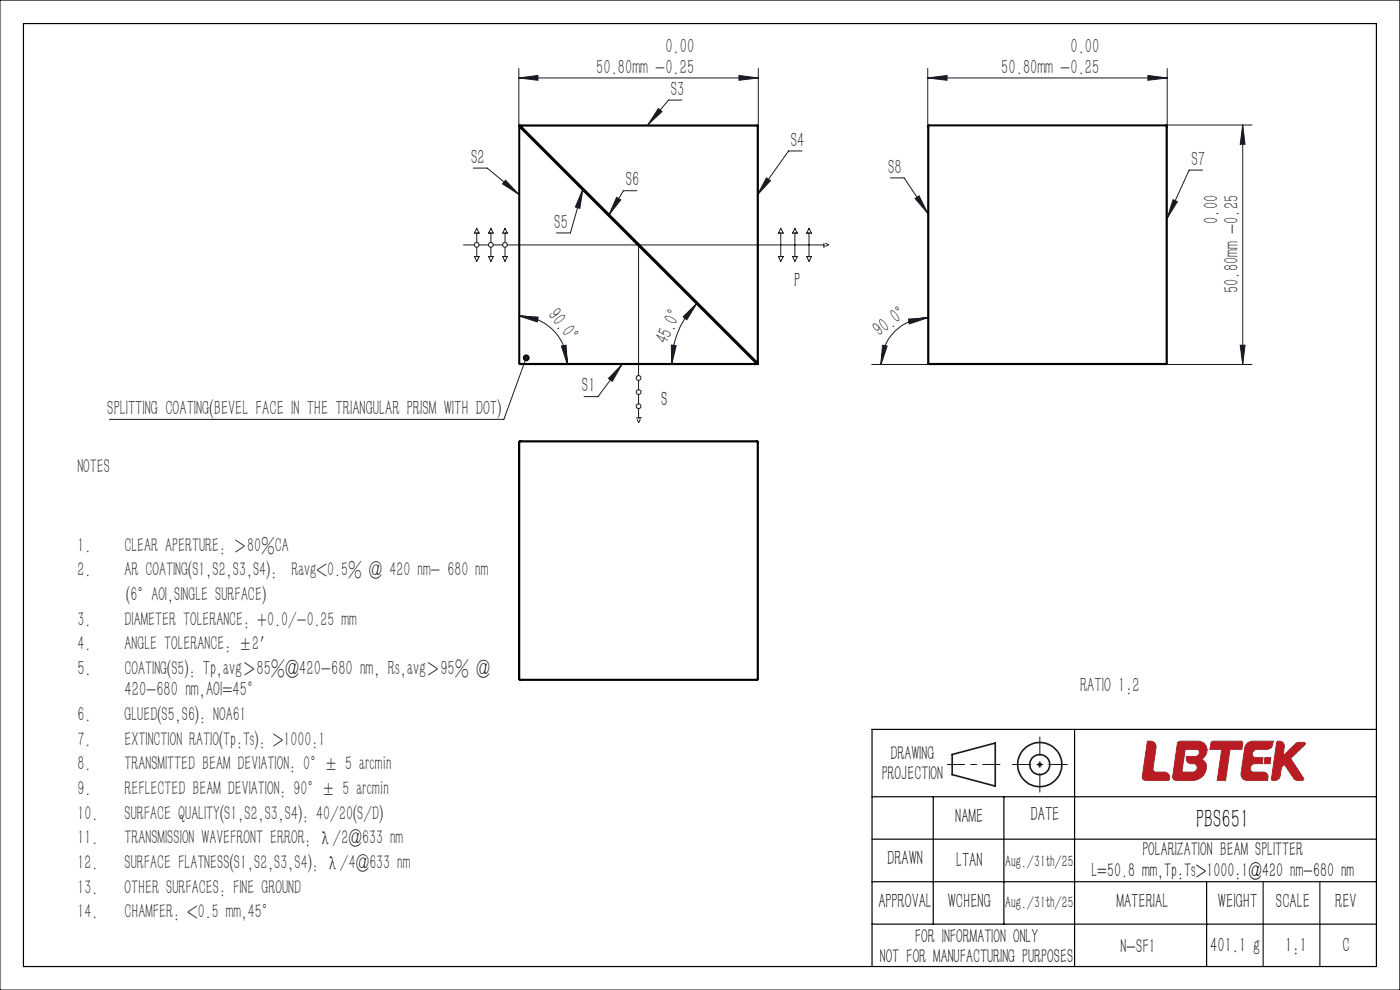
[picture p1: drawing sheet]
<svg xmlns="http://www.w3.org/2000/svg" width="297mm" height="210mm" viewBox="0 0 297 210" stroke-linecap="round" stroke-linejoin="round" font-family="sans-serif">
<path d="M220.1 162.2h1M220.2 161.8l.7 .8M220.6 161.7v1M220.9 161.8l-.7 .8" fill="none" stroke="#191924" stroke-width=".21"/>
<g fill="none" stroke="#191924" stroke-width=".35">
<path d="M202 160l9.1-2.4v9.1l-9.1-2.4z"/>
<circle cx="220.6" cy="162.2" r="4.7"/>
<circle cx="220.6" cy="162.2" r="2.13"/>
</g>
<path d="M243.4 157.2l.8 .1a1.16 1.16 0 0 1 1.1 1.3l-.7 4.5a.6 .6 0 0 0 .6 .7h1.8a1.04 1.04 0 0 1 1.1 .5 1.04 1.04 0 0 1-.2 1.2l-4.9 .1-.5-.2-.1-.3zM249.8 157.5l.6-.3h3.8a2.01 2.01 0 0 1 1.9 1.7 2.01 2.01 0 0 1-1.2 2.2 1.78 1.78 0 0 1 .9 2.5 2.97 2.97 0 0 1-2.8 2h-3.5a.79 .79 0 0 1-.7-.9zM254.5 159.7h.1M254.5 159.7a.61 .61 0 0 0-.7-.8h-2.4l-.7 4.9h2.3a1.05 1.05 0 0 0 1-.9M254.5 159.7a.99 .99 0 0 1-1 .8h-1.8a1.15 1.15 0 0 0 .4 1.3l1.1 .2a.85 .85 0 0 1 .8 .9M256 159.1h.1M257 157.4l.3-.2h6.1l.2 .3-.1 1.4h-2.6l-.9 6.7h-1.8l1-6.7h-2.5zM264.5 157.7l.7-.4 .5-.1h4.4l-.1 .7a1.16 1.16 0 0 1-1.2 1h-2.1a.93 .93 0 0 0-1 .8 .93 .93 0 0 0 .7 1.1h1.5l-.1 1.2h-1.5a.91 .91 0 0 0-1 .8 .91 .91 0 0 0 .7 1h2a.98 .98 0 0 1 1 1.1l-.1 .7h-4.3a1.29 1.29 0 0 1-1.3-1.5l.8-5.4zM271 157.3a1.08 1.08 0 0 1 1.5 1.1l-.3 1.9 2.8-2.7 .3-.1h1.5v.5l-3 2.9 2.8 4.4-.3 .3h-1l-.7-.3-2.1-3.2-.6 .7-.3 1.8a1.2 1.2 0 0 1-1.6 1l-.3-.3 1.1-7.8zM254 162.9h.1M265.2 163h.1M268.4 160.8h1.2l-.2 1.2h-1.2z" fill="none" stroke="#a72b30" stroke-width=".21"/>
<path d="M0 0h297v210h-297z" fill="none" stroke="#000" stroke-width=".21"/>
<path d="M5 5h287v200h-287zM228 154.7v50.3M292 154.7h-107v50.3M185 178h107M185 169h107M198 169v27M213 169v27M185 196h107M185 187h107M256 187v18" fill="none" stroke="#000" stroke-width=".25"/>
<path d="M201 162.2h11.1" fill="none" stroke="#191924" stroke-width=".21" stroke-dasharray="30.5 1.3 1.3 1.3" stroke-dashoffset="26.8"/>
<path d="M220.6 156.3v11.7M214.7 162.2h11.7" fill="none" stroke="#191924" stroke-width=".21" stroke-dasharray="30.5 1.3 1.3 1.3" stroke-dashoffset="26.5"/>
<path d="M268 187v18M280 187v18" fill="none" stroke="#191924" stroke-width=".25"/>
<path d="M243.4 157.2h.8l.5 .2 .6 .8-.7 4.9 .1 .4 .4 .3h2.1l.4 .2 .5 .7v.5l-.2 .3-4.9 .1-.6-.3-.1-.5zM251.4 158.9l-.7 4.9 2.7-.1 .5-.5v-.8l-.6-.4h-.7l-.5-.2-.4-.4v-.9l2.2-.1 .5-.5v-.6l-.4-.4zM250 157.4l.3-.2h4.1l.9 .4 .5 .6 .2 .6-.1 1-.4 .8-.6 .5 .4 .2 .6 .8v1.2l-.7 1.3-.9 .6-1.3 .4h-3.5l-.6-.4-.1-.5 1-6.9zM257 157.4l.3-.2h6l.3 .3-.1 1.4h-2.6l-.9 6.7h-1.8l1-6.7h-2.5zM264.5 157.8l.4-.4 .7-.2h4.5l-.2 .9-.5 .7-.4 .1h-2.4l-.7 .4-.2 .4v.5l.3 .4 1.9 .2-.1 1.2h-1.8l-.5 .3-.3 .6 .1 .5 .4 .4h2.5l.4 .2 .4 .6-.1 1h-4.3l-.7-.2-.4-.5-.2-.8 .8-5.5zM268.4 160.8h1.2l-.2 1.2h-1.2zM270.9 157.3l-1.1 8.1 .9 .1 .6-.3 .3-.5 .3-1.9 .6-.7 2.2 3.2 .6 .3 1.1-.1 .2-.4-2.8-4.2 3.1-3v-.3l-1.8-.1-2.9 2.8 .3-1.9-.1-.5-.6-.6z" fill-rule="evenodd" fill="#b81c22"/>
<g fill="none" stroke="#191924" stroke-width=".21">
<path d="M110.1 16.5l4-.5v1zM110.1 14.5v12.2M110.1 16.5h50.8M156.8 16l4.1 .5-4.1 .5zM160.9 14.5v12.2M98.3 52h2.3M100.6 54.4h1l-.5 1zM101.1 49.5v1.9M101.1 52.4v2M101.1 48.4l.5 1.1h-1zM101.6 52h2M103.6 54.4h1l-.5 1z"/>
<path d="M104.1 48.4l.5 1.1h-1zM104.1 49.5v1.9M104.1 52.4v2M104.6 52h2M106.6 54.4h1l-.5 1zM107.1 48.4l.5 1.1h-1zM107.1 49.5v1.9M107.1 52.4v2M107.6 52h67.2M135.5 52v27.7M165.1 54.4h1.1l-.6 1zM165.6 48.4l.6 1.1h-1.1z"/>
<path d="M165.6 49.5v4.9M168.1 54.4h1.1l-.6 1zM168.6 48.4l.6 1.1h-1.1zM168.6 49.5v4.9M171.1 54.4h1.1l-.6 1zM171.6 48.4l.6 1.1h-1.1zM171.6 49.5v4.9M110.1 67l4.1 .3-.2 1zM110.1 67a10.3 10.3 0 0 1 10.3 10.3M119.1 73.4l1-.2 .3 4.1zM142.4 73.2l1 .1-.9 4zM144.9 67.2l2.9-2.9-2.1 3.5z"/>
<path d="M147.8 64.3a18.5 18.5 0 0 0-5.3 13M135.5 80.7v2M135.5 83.7v2M135.5 86.7v1.9"/>
<circle cx="101.1" cy="51.9" r=".5"/>
<circle cx="104.1" cy="51.9" r=".51"/>
<circle cx="107.1" cy="51.9" r=".5"/>
<circle cx="135.5" cy="80.2" r=".51"/>
<circle cx="135.5" cy="86.2" r=".51"/>
<circle cx="135.5" cy="83.2" r=".5"/>
</g>
<g fill="none" stroke="#191924" stroke-width=".21" stroke-dasharray="1.3 .6">
<path d="M101.1 49.4h.5M101.1 54.4h.5M104.1 54.4h-.5M104.1 49.4h-.5M107.1 49.4h.5M107.1 54.4h.5M165.7 54.4h-.5M165.7 49.4h-.5M168.7 49.4h.5M168.7 54.4h.5M171.7 54.4h-.5M171.7 49.4h-.5"/>
<path d="M174.8 51.9v.5M135.5 88.6h.5M135.5 88.6h-.5M136 88.6h-.5"/>
</g>
<path d="M174.8 52.4v-1" fill="none" stroke="#191924" stroke-width=".21" stroke-dasharray="1.3 .6" stroke-dashoffset=".5"/>
<path d="M175.8 51.9l-1-.5M175.8 51.9l-1 .5M135.5 89.6l.5-1M135.5 89.6l-.5-1" fill="none" stroke="#191924" stroke-width=".21" stroke-dasharray="1.3 .6" stroke-dashoffset=".6"/>
<g fill="#191924">
<path d="M119.1 73.4l1-.2 .3 4.1zM110.1 67l4.1 .3-.2 1z"/>
<path d="M144.9 67.2l2.9-2.9-2.1 3.5zM142.4 73.2l1 .1-.9 4z"/>
<path d="M110.1 16.5l4-.5v1zM156.8 16l4.1 .5-4.1 .5z"/>
</g>
<circle cx="111.6" cy="75.9" r=".59" fill="#191924"/>
<g fill="none" stroke="#191924" stroke-width=".21">
<path d="M196.8 16.5l4.1-.5v1zM196.8 14.5v12.5M196.8 16.5h50.8M243.5 16l4.1 .5-4.1 .5zM247.6 14.5v12.5M100.4 35.7h3l6.7 5.5M107.2 38.2l2.9 3-3.5-2.2zM139.7 23l.7 .7-3 2.8zM144.7 21.2h-2.9l-4.4 5.3M162.6 37.7l.8 .6-2.7 3.1zM170.1 32h-2.8l-6.6 9.4M188.9 37.7h2.9l5 7.6"/>
<path d="M247.4 26.5h18.2M255.1 36.1h-2.8l-4.7 10.2M263.6 26.5l.5 4.1h-1zM263.6 26.5v50.8M123.6 40.1l-.6 4.1-.9-.3zM123.6 40.1l-2.6 9.3h-3M130.8 41.9l.9 .5-2.5 3.2zM135.1 40.5h-2.8l-3.1 5.1M194.1 42.1l.9-.6 1.8 3.8zM248.8 42.4l1 .4-2.2 3.5zM111.6 75.9l-4.7 13.1h-83.7M131.9 77.3l-2 3.6-.8-.6z"/>
<path d="M131.9 77.3l-5 6.8h-3M184.9 77.3h12.1M187.2 73.2l1 .2-1.3 3.9zM192.7 67.7l4.1-.3-3.9 1.3zM196.8 67.4a9.9 9.9 0 0 0-9.9 9.9M247.4 77.3h18.2M263.1 73.2h1l-.5 4.1z"/>
</g>
<g fill="#191924">
<path d="M131.9 77.3l-2 3.6-.8-.6zM107.2 38.2l2.9 3-3.5-2.2zM139.7 23l.7 .7-3 2.8zM162.6 37.7l.8 .6-2.7 3.1zM123.6 40.1l-.6 4.1-.9-.3zM130.8 41.9l.9 .5-2.5 3.2zM111.4 75.7a.35 .35 0 0 0 0 .5 .35 .35 0 0 0 .5-.1 .35 .35 0 0 0-.1-.5l-.2 .3 .2-.3zM248.8 42.4l1 .4-2.2 3.5zM194.1 42.1l.9-.6 1.8 3.8z"/>
<path d="M196.8 16.5l4.1-.5v1zM243.5 16l4.1 .5-4.1 .5z"/>
<path d="M192.7 67.7l4.1-.3-3.9 1.3zM187.2 73.2l1 .2-1.3 3.9z"/>
<path d="M263.6 26.5l.5 4.1h-1zM263.1 73.2h1l-.5 4.1z"/>
</g>
<g fill="none" stroke="#000" stroke-width=".25">
<path d="M110.1 26.7h.1v.3M110.1 26.7l.1 .3M110.1 26.7v50.4M110.1 26.6l50.7 50.6M110.1 26.6l.4 .1M110.2 27v50.3M110.2 27l50.2 50.1M110.2 26.5l-.1 .1M110.2 26.5l.3 .2M110.2 26.5h50.5M110.5 26.7h50.4M110.5 26.7l50.2 50.1"/>
<path d="M160.7 26.5v50.3M160.7 26.5l.2 .2M160.9 26.7v50.5M196.8 27l.2-.3h50.4l.2 .3M196.8 26.7v50.4M196.8 26.7h50.8M197 26.5h50.4M197 26.5v50.8M197 26.5l-.2 .2M247.4 26.5v50.8M247.4 26.5l.2 .2M247.6 26.7v50.4"/>
<path d="M110.1 77.1l.1 .2M110.1 77.1h50.3M110.2 77.3h50.5M160.4 77.1l.3 .2M160.4 77.1l.4 .1M160.7 76.8l.2 .4M160.7 76.8v.4h.2M160.8 77.2l-.1 .1M196.8 77.1h50.8M196.8 77.1l.2 .2M197 77.3h50.4M247.6 77.1l-.2 .2"/>
<path d="M110.1 93.7v50.4M110.1 93.7h50.8M110.1 93.7l.4-.2-.3 .2v50.4l.3 .2-.4-.2zM110.2 93.5v.2M110.2 93.5l-.1 .2M110.2 93.5h50.5M160.7 93.5v50.8M160.7 93.5l.2 .2M160.9 93.7v50.4M110.1 144.1h50.8M110.1 144.1l.1 .2M110.2 144.1v.2"/>
<path d="M110.2 144.3h50.5M160.9 144.1l-.2 .2"/>
<circle cx="111.6" cy="75.9" r=".59"/>
</g>
<text font-size="5.6" x="253.7" y="175.7">PBS651</text>
<g font-size="4.4" fill="#191924">
<text x="141.2" y="11.3">0.00</text>
<text x="227.1" y="11.3">0.00</text>
<text x="126.5" y="15.6">50.80mm -0.25</text>
<text x="212.4" y="15.6">50.80mm -0.25</text>
<text x="142.3" y="20.3">S3</text>
<text x="100" y="34.7">S2</text>
<text x="167.8" y="31.1">S4</text>
<text x="252.8" y="35.2">S7</text>
<text x="132.7" y="39.5">S6</text>
<text x="188.4" y="36.9">S8</text>
<text x="258.4" y="47.5" transform="rotate(-90 258.4 47.5)">0.00</text>
<text x="117.6" y="48.5">S5</text>
<text x="262.8" y="62.2" transform="rotate(-90 262.8 62.2)">50.80mm -0.25</text>
<text x="116.1" y="66.8" transform="rotate(52 116.1 66.8)">90.0°</text>
<text x="186.6" y="71.6" transform="rotate(-38 186.6 71.6)">90.0°</text>
<text x="141.5" y="73.3" transform="rotate(-65 141.5 73.3)">45.0°</text>
<text x="123.4" y="83.2">S1</text>
<text x="22.8" y="88.1">SPLITTING COATING(BEVEL FACE IN THE TRIANGULAR PRISM WITH DOT)</text>
<text x="16.4" y="143.2">5.</text>
<text x="26.4" y="147.7">420-680 nm,AOI=45°</text>
<text x="229.1" y="146.8">RATIO 1:2</text>
</g>
<g font-size="4.4">
<text x="168.5" y="60.8">P</text>
<text x="140.3" y="86.1">S</text>
<text x="202.7" y="174.7">NAME</text>
<text x="218.6" y="174.2">DATE</text>
<text x="188.2" y="183.4">DRAWN</text>
<text x="202.8" y="184">LTAN</text>
<text x="186.3" y="192.7">APPROVAL</text>
<text x="201.1" y="192.7">WCHENG</text>
<text x="236.8" y="192.7">MATERIAL</text>
<text x="258.4" y="192.7">WEIGHT</text>
<text x="270.7" y="192.7">SCALE</text>
<text x="283.2" y="192.7">REV</text>
<text x="256.7" y="201.9">401.1 g</text>
<text x="272.7" y="201.9">1:1</text>
<text x="284.8" y="201.9">C</text>
</g>
<g font-size="4.2" fill="#191924">
<text x="16.4" y="100.3">NOTES</text>
<text x="16.4" y="117">1.</text>
<text x="26.4" y="117">CLEAR APERTURE: ＞80%CA</text>
<text x="16.4" y="122.2">2.</text>
<text x="26.4" y="122.2">AR COATING(S1,S2,S3,S4): Ravg&lt;0.5% @ 420 nm- 680 nm</text>
<text x="26.8" y="127.5">(6°AOI,SINGLE SURFACE)</text>
<text x="16.4" y="132.7">3.</text>
<text x="16.4" y="137.9">4.</text>
<text x="26.4" y="132.7">DIAMETER TOLERANCE: +0.0/-0.25 mm</text>
<text x="26.4" y="137.9">ANGLE TOLERANCE: ±2′</text>
<text x="26.4" y="143.2">COATING(S5): Tp,avg＞85%@420-680 nm, Rs,avg＞95% @</text>
<text x="16.4" y="152.9">6.</text>
<text x="26.4" y="152.9">GLUED(S5,S6): NOA61</text>
<text x="16.4" y="158.2">7.</text>
<text x="26.4" y="158.2">EXTINCTION RATIO(Tp:Ts): &gt;1000:1</text>
<text x="16.4" y="163.4">8.</text>
<text x="26.4" y="163.4">TRANSMITTED BEAM DEVIATION: 0°± 5 arcmin</text>
<text x="16.4" y="168.6">9.</text>
<text x="16.4" y="173.9">10.</text>
<text x="26.4" y="168.6">REFLECTED BEAM DEVIATION: 90°± 5 arcmin</text>
<text x="26.4" y="173.9">SURFACE QUALITY(S1,S2,S3,S4): 40/20(S/D)</text>
<text x="16.4" y="179.1">11.</text>
<text x="26.4" y="179.1">TRANSMISSION WAVEFRONT ERROR: λ/2@633 nm</text>
<text x="16.4" y="184.3">12.</text>
<text x="26.4" y="184.3">SURFACE FLATNESS(S1,S2,S3,S4): λ/4@633 nm</text>
<text x="16.4" y="189.6">13.</text>
<text x="26.4" y="189.6">OTHER SURFACES: FINE GROUND</text>
<text x="16.4" y="194.8">14.</text>
<text x="26.4" y="194.8">CHAMFER: &lt;0.5 mm,45°</text>
</g>
<g font-size="4.2">
<text x="188.9" y="161.3">DRAWING</text>
<text x="187" y="165.5">PROJECTION</text>
<text x="242.4" y="181.5">POLARIZATION BEAM SPLITTER</text>
<text x="231.6" y="186">L=50.8 mm,Tp:Ts&gt;1000:1@420 nm-680 nm</text>
<text x="194.1" y="200">FOR INFORMATION ONLY</text>
<text x="237.7" y="202.2">N-SF1</text>
<text x="186.6" y="204.2">NOT FOR MANUFACTURING PURPOSES</text>
</g>
<g font-size="3.5">
<text x="213.2" y="184">Aug./31th/25</text>
<text x="213.2" y="192.7">Aug./31th/25</text>
</g>
</svg>
